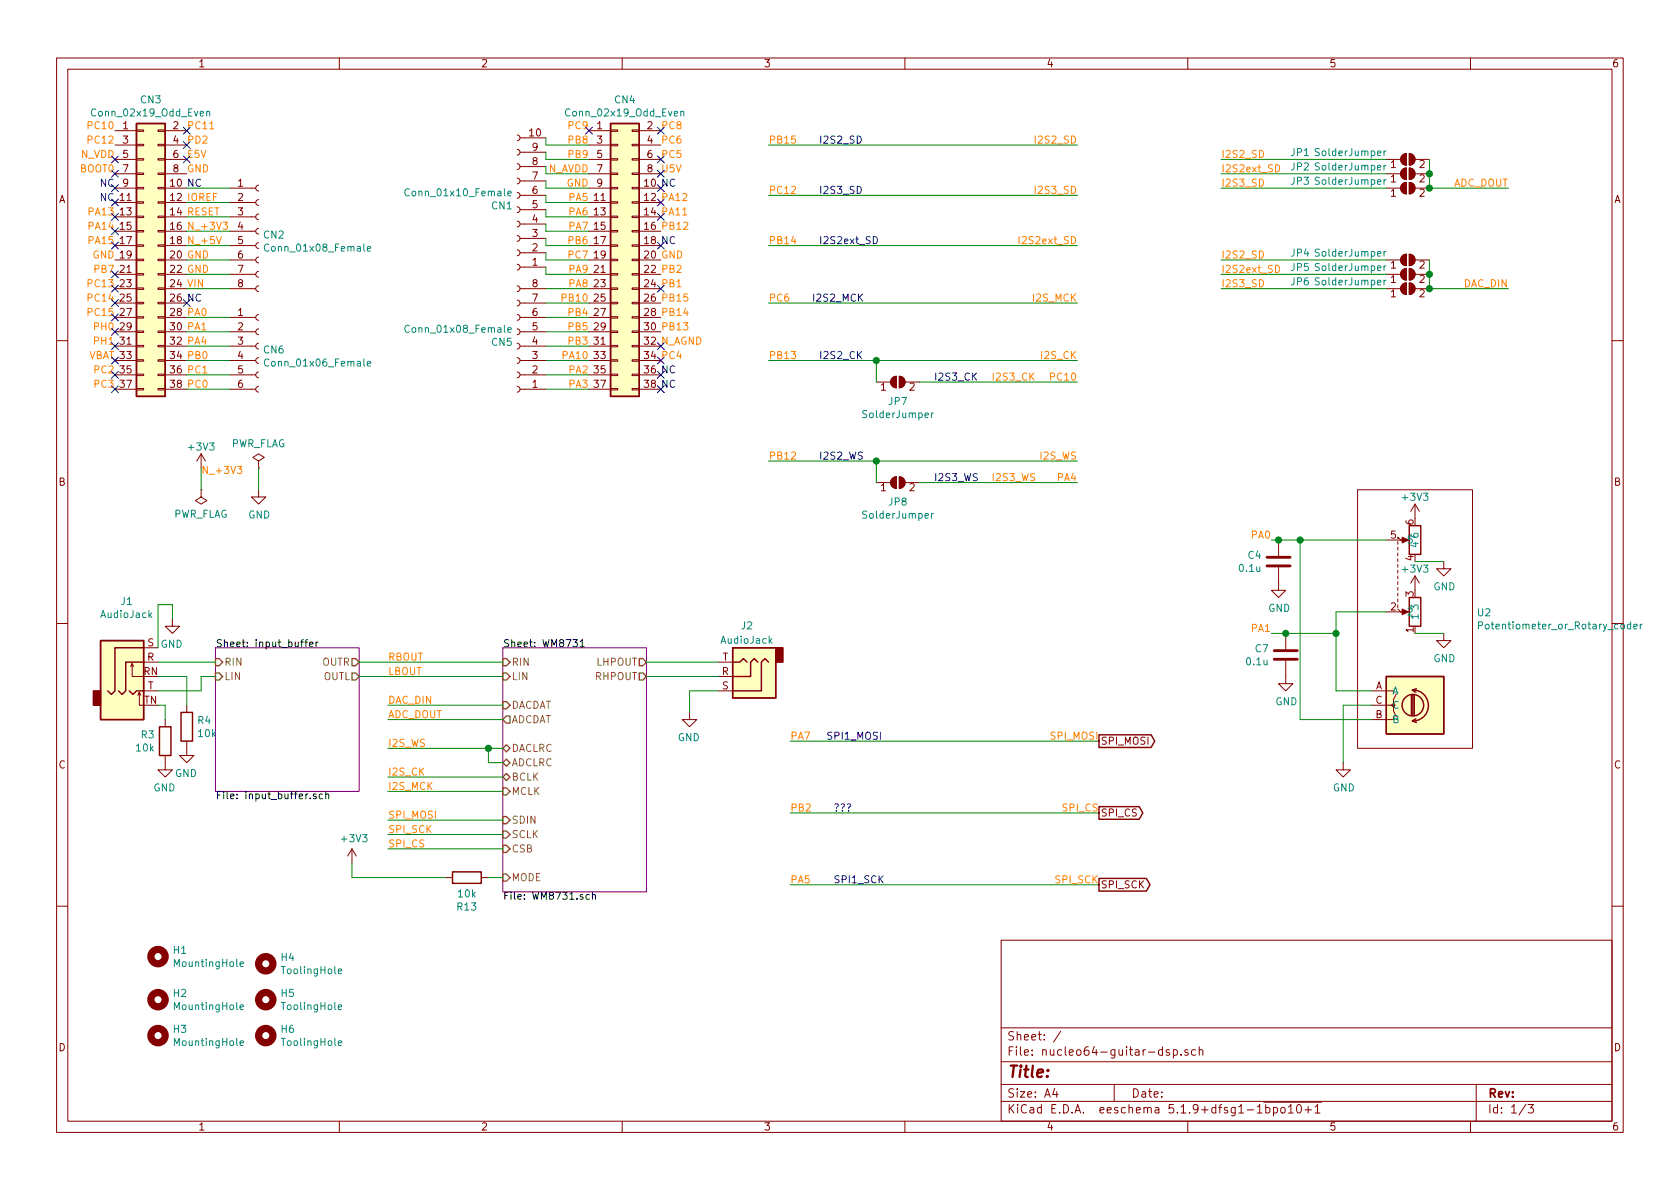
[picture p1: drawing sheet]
EESchema Schematic File Version 4
EELAYER 30 0
EELAYER END
$Descr A4 11693 8268
encoding utf-8
Sheet 1 3
Title ""
Date ""
Rev ""
Comp ""
Comment1 ""
Comment2 ""
Comment3 ""
Comment4 ""
$EndDescr
$Comp
L Connector_Generic:Conn_02x19_Odd_Even CN3
U 1 1
P 1000 1800
F 0 "CN3" H 1050 2917 50  0000 C CNN
F 1 "Conn_02x19_Odd_Even" H 1050 2826 50  0000 C CNN
F 2 "Connector_PinSocket_2.54mm:PinSocket_2x19_P2.54mm_Vertical" H 1000 1800 50  0001 C CNN
F 3 "~" H 1000 1800 50  0001 C CNN
	1    1000 1800
	1    0    0    -1  
$EndComp
$Comp
L Connector_Generic:Conn_02x19_Odd_Even CN4
U 1 1
P 4300 1800
F 0 "CN4" H 4350 2917 50  0000 C CNN
F 1 "Conn_02x19_Odd_Even" H 4350 2826 50  0000 C CNN
F 2 "Connector_PinSocket_2.54mm:PinSocket_2x19_P2.54mm_Vertical" H 4300 1800 50  0001 C CNN
F 3 "~" H 4300 1800 50  0001 C CNN
	1    4300 1800
	1    0    0    -1  
$EndComp
$Comp
L Connector:Conn_01x06_Female CN6
U 1 1
P 1800 2400
F 0 "CN6" H 1828 2376 50  0000 L CNN
F 1 "Conn_01x06_Female" H 1828 2285 50  0000 L CNN
F 2 "Connector_PinSocket_2.54mm:PinSocket_1x06_P2.54mm_Vertical" H 1800 2400 50  0001 C CNN
F 3 "~" H 1800 2400 50  0001 C CNN
	1    1800 2400
	1    0    0    -1  
$EndComp
$Comp
L Connector:Conn_01x08_Female CN5
U 1 1
P 3600 2400
F 0 "CN5" H 3628 2376 50  0000 L CNN
F 1 "Conn_01x08_Female" H 3628 2285 50  0000 L CNN
F 2 "Connector_PinSocket_2.54mm:PinSocket_1x08_P2.54mm_Vertical" H 3600 2400 50  0001 C CNN
F 3 "~" H 3600 2400 50  0001 C CNN
	1    3600 2400
	-1   0    0    1   
$EndComp
$Comp
L Connector:Conn_01x08_Female CN2
U 1 1
P 1800 1600
F 0 "CN2" H 1828 1576 50  0000 L CNN
F 1 "Conn_01x08_Female" H 1828 1485 50  0000 L CNN
F 2 "Connector_PinSocket_2.54mm:PinSocket_1x08_P2.54mm_Vertical" H 1800 1600 50  0001 C CNN
F 3 "~" H 1800 1600 50  0001 C CNN
	1    1800 1600
	1    0    0    -1  
$EndComp
Wire Wire Line
	1300 2200 1600 2200
Wire Wire Line
	1300 2300 1600 2300
Wire Wire Line
	1300 2400 1600 2400
Wire Wire Line
	1300 2500 1600 2500
Wire Wire Line
	1300 2600 1600 2600
Wire Wire Line
	1300 2700 1600 2700
Wire Wire Line
	1300 2000 1600 2000
Wire Wire Line
	1600 1900 1300 1900
Wire Wire Line
	1300 1800 1600 1800
Wire Wire Line
	1600 1700 1300 1700
Wire Wire Line
	1600 1600 1300 1600
Wire Wire Line
	1600 1500 1300 1500
Wire Wire Line
	1300 1400 1600 1400
Wire Wire Line
	1600 1300 1300 1300
Wire Wire Line
	3800 2700 4100 2700
Wire Wire Line
	3800 2600 4100 2600
Wire Wire Line
	4100 2500 3800 2500
Wire Wire Line
	3800 2400 4100 2400
Wire Wire Line
	4100 2300 3800 2300
Wire Wire Line
	3800 2200 4100 2200
Wire Wire Line
	4100 2100 3800 2100
Wire Wire Line
	3800 2000 4100 2000
Wire Wire Line
	4100 1900 3800 1900
Wire Wire Line
	3800 1900 3800 1850
Wire Wire Line
	4100 1800 3800 1800
Wire Wire Line
	3800 1800 3800 1750
Wire Wire Line
	4100 1700 3800 1700
Wire Wire Line
	3800 1700 3800 1650
Wire Wire Line
	4100 1600 3800 1600
Wire Wire Line
	3800 1600 3800 1550
Wire Wire Line
	4100 1500 3800 1500
Wire Wire Line
	3800 1500 3800 1450
Wire Wire Line
	4100 1400 3800 1400
Wire Wire Line
	3800 1400 3800 1350
Wire Wire Line
	4100 1300 3800 1300
Wire Wire Line
	3800 1300 3800 1250
Wire Wire Line
	4100 1200 3800 1200
Wire Wire Line
	3800 1200 3800 1150
Wire Wire Line
	4100 1100 3800 1100
Wire Wire Line
	3800 1100 3800 1050
Wire Wire Line
	4100 1000 3800 1000
Wire Wire Line
	3800 1000 3800 950 
$Comp
L power:GND #PWR04
U 1 1
P 1800 3400
F 0 "#PWR04" H 1800 3150 50  0001 C CNN
F 1 "GND" H 1805 3227 50  0000 C CNN
F 2 "" H 1800 3400 50  0001 C CNN
F 3 "" H 1800 3400 50  0001 C CNN
	1    1800 3400
	1    0    0    -1  
$EndComp
$Comp
L power:+3V3 #PWR02
U 1 1
P 1400 3250
F 0 "#PWR02" H 1400 3100 50  0001 C CNN
F 1 "+3V3" H 1400 3400 50  0000 C CNN
F 2 "" H 1400 3250 50  0001 C CNN
F 3 "" H 1400 3250 50  0001 C CNN
	1    1400 3250
	1    0    0    -1  
$EndComp
$Comp
L power:PWR_FLAG #FLG03
U 1 1
P 1400 3400
F 0 "#FLG03" H 1400 3475 50  0001 C CNN
F 1 "PWR_FLAG" H 1400 3573 50  0000 C CNN
F 2 "" H 1400 3400 50  0001 C CNN
F 3 "~" H 1400 3400 50  0001 C CNN
	1    1400 3400
	-1   0    0    1   
$EndComp
$Comp
L power:PWR_FLAG #FLG01
U 1 1
P 1800 3250
F 0 "#FLG01" H 1800 3325 50  0001 C CNN
F 1 "PWR_FLAG" H 1800 3423 50  0000 C CNN
F 2 "" H 1800 3250 50  0001 C CNN
F 3 "~" H 1800 3250 50  0001 C CNN
	1    1800 3250
	1    0    0    -1  
$EndComp
Wire Wire Line
	1800 3400 1800 3250
Wire Wire Line
	1400 3250 1400 3400
$Sheet
S 1500 4500 1000 1000
U 606CBEB8
F0 "input_buffer" 50
F1 "input_buffer.sch" 50
F2 "OUTR" O R 2500 4600 50 
F3 "OUTL" O R 2500 4700 50 
F4 "RIN" I L 1500 4600 50 
F5 "LIN" I L 1500 4700 50 
$EndSheet
Text Label 1300 1200 0    50   ~ 0
GND
Text Label 1300 1700 0    50   ~ 0
N_+5V
Text Label 1300 1800 0    50   ~ 0
GND
Text Label 1300 1900 0    50   ~ 0
GND
Text Label 1300 2000 0    50   ~ 0
VIN
NoConn ~ 1300 2100
Text Label 1300 2200 0    50   ~ 0
PA0
Text Label 1300 2300 0    50   ~ 0
PA1
Text Label 1300 2400 0    50   ~ 0
PA4
Text Label 1300 2500 0    50   ~ 0
PB0
Text Label 1300 2600 0    50   ~ 0
PC1
Text Label 1300 2700 0    50   ~ 0
PC0
Text Label 800  2700 2    50   ~ 0
PC3
Text Label 800  2600 2    50   ~ 0
PC2
Text Label 800  2500 2    50   ~ 0
VBAT
Text Label 800  2400 2    50   ~ 0
PH1
Text Label 800  2300 2    50   ~ 0
PH0
Text Label 800  2200 2    50   ~ 0
PC15
Text Label 800  2100 2    50   ~ 0
PC14
Text Label 800  2000 2    50   ~ 0
PC13
Text Label 800  1900 2    50   ~ 0
PB7
Text Label 800  1800 2    50   ~ 0
GND
Text Label 800  1700 2    50   ~ 0
PA15
Text Label 800  1600 2    50   ~ 0
PA14
Text Label 800  1500 2    50   ~ 0
PA13
NoConn ~ 800  1400
NoConn ~ 800  1300
Text Label 800  1200 2    50   ~ 0
BOOT0
Text Label 800  1000 2    50   ~ 0
PC12
Text Label 800  900  2    50   ~ 0
PC10
Text Label 1300 1500 0    50   ~ 0
RESET
Text Label 1300 1400 0    50   ~ 0
IOREF
Text Label 1300 1100 0    50   ~ 0
E5V
Text Label 1300 1000 0    50   ~ 0
PD2
Text Label 1300 900  0    50   ~ 0
PC11
Text Label 4100 900  2    50   ~ 0
PC9
Text Label 4100 1000 2    50   ~ 0
PB8
Text Label 4100 1100 2    50   ~ 0
PB9
Text Label 4100 1300 2    50   ~ 0
GND
Text Label 4100 1400 2    50   ~ 0
PA5
Text Label 4100 1500 2    50   ~ 0
PA6
Text Label 4100 1600 2    50   ~ 0
PA7
Text Label 4100 1700 2    50   ~ 0
PB6
Text Label 4100 1800 2    50   ~ 0
PC7
Text Label 4100 1900 2    50   ~ 0
PA9
Text Label 4100 2000 2    50   ~ 0
PA8
Text Label 4100 2100 2    50   ~ 0
PB10
Text Label 4100 2200 2    50   ~ 0
PB4
Text Label 4100 2300 2    50   ~ 0
PB5
Text Label 4100 2400 2    50   ~ 0
PB3
Text Label 4100 2500 2    50   ~ 0
PA10
Text Label 4100 2600 2    50   ~ 0
PA2
Text Label 4100 2700 2    50   ~ 0
PA3
NoConn ~ 4600 2700
NoConn ~ 4600 2600
Text Label 4600 2500 0    50   ~ 0
PC4
Text Label 4600 2300 0    50   ~ 0
PB13
Text Label 4600 2200 0    50   ~ 0
PB14
Text Label 4600 2100 0    50   ~ 0
PB15
Text Label 4600 2000 0    50   ~ 0
PB1
Text Label 4600 1900 0    50   ~ 0
PB2
Text Label 4600 1800 0    50   ~ 0
GND
NoConn ~ 4600 1700
Text Label 4600 1600 0    50   ~ 0
PB12
Text Label 4600 1500 0    50   ~ 0
PA11
Text Label 4600 1400 0    50   ~ 0
PA12
NoConn ~ 4600 1300
Text Label 4600 1200 0    50   ~ 0
U5V
Text Label 4600 1100 0    50   ~ 0
PC5
Text Label 4600 1000 0    50   ~ 0
PC6
Text Label 4600 900  0    50   ~ 0
PC8
Text Notes 800  1400 2    50   ~ 0
NC
Text Notes 800  1300 2    50   ~ 0
NC
Text Notes 1300 1300 0    50   ~ 0
NC
Text Notes 1300 2100 0    50   ~ 0
NC
Text Notes 4600 2700 0    50   ~ 0
NC
Text Notes 4600 2600 0    50   ~ 0
NC
Text Notes 4600 1700 0    50   ~ 0
NC
Text Notes 4600 1300 0    50   ~ 0
NC
Text Label 800  1100 2    50   ~ 0
N_VDD
Text Label 1300 1600 0    50   ~ 0
N_+3V3
Text Label 4100 1200 2    50   ~ 0
N_AVDD
Text Label 4600 2400 0    50   ~ 0
N_AGND
Text Label 2700 5000 0    50   ~ 0
ADC_DOUT
Wire Wire Line
	3500 5000 2700 5000
Wire Wire Line
	9950 2000 10500 2000
Text Label 5350 3200 0    50   ~ 0
PB12
Text Notes 5700 3200 0    50   ~ 0
I2S2_WS
Text Label 5350 2500 0    50   ~ 0
PB13
Text Notes 5700 2500 0    50   ~ 0
I2S2_CK
Text Label 5350 1700 0    50   ~ 0
PB14
Text Notes 5700 1700 0    50   ~ 0
I2S2ext_SD
Text Label 5350 1000 0    50   ~ 0
PB15
Text Notes 5700 1000 0    50   ~ 0
I2S2_SD
Text Label 5350 2100 0    50   ~ 0
PC6
Text Notes 5650 2100 0    50   ~ 0
I2S2_MCK
Text Label 7500 1350 2    50   ~ 0
I2S3_SD
Text Label 7500 2100 2    50   ~ 0
I2S_MCK
Text Label 7500 2500 2    50   ~ 0
I2S_CK
Text Label 7500 3200 2    50   ~ 0
I2S_WS
Text Label 2700 4900 0    50   ~ 0
DAC_DIN
Wire Wire Line
	3500 5400 2700 5400
Wire Wire Line
	2700 5500 3500 5500
Wire Wire Line
	3500 4900 2700 4900
Text Label 7500 3350 2    50   ~ 0
PA4
Text Notes 6500 3350 0    50   ~ 0
I2S3_WS
Text Label 7500 2650 2    50   ~ 0
PC10
Text Notes 6500 2650 0    50   ~ 0
I2S3_CK
Text Label 5350 1350 0    50   ~ 0
PC12
Text Notes 5700 1350 0    50   ~ 0
I2S3_SD
Wire Wire Line
	8500 1200 9650 1200
Wire Wire Line
	8500 1900 9650 1900
Text Label 10500 2000 2    50   ~ 0
DAC_DIN
Wire Wire Line
	6100 3200 6100 3350
Text Label 2700 5500 0    50   ~ 0
I2S_MCK
Text Label 2700 5400 0    50   ~ 0
I2S_CK
Text Label 2700 5200 0    50   ~ 0
I2S_WS
$Comp
L Connector:Conn_01x10_Female CN1
U 1 1
P 3600 1450
F 0 "CN1" H 3628 1426 50  0000 L CNN
F 1 "Conn_01x10_Female" H 3628 1335 50  0000 L CNN
F 2 "Connector_PinSocket_2.54mm:PinSocket_1x10_P2.54mm_Vertical" H 3600 1450 50  0001 C CNN
F 3 "~" H 3600 1450 50  0001 C CNN
	1    3600 1450
	-1   0    0    1   
$EndComp
$Comp
L Connector:AudioJack3_SwitchTR J1
U 1 1
P 900 4600
AR Path="/6094B8AA" Ref="J1"  Part="1" 
AR Path="/606CBEB8/6094B8AA" Ref="J?"  Part="1" 
F 0 "J1" H 882 5025 50  0000 C CNN
F 1 "AudioJack" H 882 4934 50  0000 C CNN
F 2 "nucleo64-guitar-dsp:Jack_6.35mm_Neutrik_NM+NR" H 900 4600 50  0001 C CNN
F 3 "~" H 900 4600 50  0001 C CNN
	1    900  4600
	1    0    0    -1  
$EndComp
$Comp
L power:GND #PWR012
U 1 1
P 1200 4300
AR Path="/60951095" Ref="#PWR012"  Part="1" 
AR Path="/606CBEB8/60951095" Ref="#PWR?"  Part="1" 
F 0 "#PWR012" H 1200 4050 50  0001 C CNN
F 1 "GND" H 1205 4127 50  0000 C CNN
F 2 "" H 1200 4300 50  0001 C CNN
F 3 "" H 1200 4300 50  0001 C CNN
	1    1200 4300
	-1   0    0    -1  
$EndComp
Wire Wire Line
	1100 4500 1100 4200
Wire Wire Line
	1100 4200 1200 4200
Wire Wire Line
	1200 4200 1200 4300
$Comp
L Connector:AudioJack3 J2
U 1 1
P 5200 4700
AR Path="/609B79E0" Ref="J2"  Part="1" 
AR Path="/606CBEB8/609B79E0" Ref="J?"  Part="1" 
F 0 "J2" H 5200 4350 50  0000 C CNN
F 1 "AudioJack" H 5200 4450 50  0000 C CNN
F 2 "nucleo64-guitar-dsp:Jack_6.35mm_Neutrik_NM+NR" H 5200 4700 50  0001 C CNN
F 3 "~" H 5200 4700 50  0001 C CNN
	1    5200 4700
	-1   0    0    1   
$EndComp
$Comp
L power:GND #PWR035
U 1 1
P 4800 4950
AR Path="/609B7A00" Ref="#PWR035"  Part="1" 
AR Path="/606CBEB8/609B7A00" Ref="#PWR?"  Part="1" 
F 0 "#PWR035" H 4800 4700 50  0001 C CNN
F 1 "GND" H 4805 4777 50  0000 C CNN
F 2 "" H 4800 4950 50  0001 C CNN
F 3 "" H 4800 4950 50  0001 C CNN
	1    4800 4950
	-1   0    0    -1  
$EndComp
Text Label 2700 5700 0    50   ~ 0
SPI_MOSI
Text Label 2700 5800 0    50   ~ 0
SPI_SCK
Text Label 2700 5900 0    50   ~ 0
SPI_CS
Wire Wire Line
	2700 5700 3500 5700
Wire Wire Line
	3500 5800 2700 5800
Wire Wire Line
	2700 5900 3500 5900
$Comp
L Device:R R?
U 1 1
P 3250 6100
AR Path="/60717BFB/607433EA" Ref="R?"  Part="1" 
AR Path="/607433EA" Ref="R13"  Part="1" 
F 0 "R13" V 3043 6100 50  0000 C CNN
F 1 "10k" V 3134 6100 50  0000 C CNN
F 2 "Resistor_SMD:R_0603_1608Metric_Pad0.98x0.95mm_HandSolder" V 3180 6100 50  0001 C CNN
F 3 "~" H 3250 6100 50  0001 C CNN
F 4 "C25804" H 3250 6100 50  0001 C CNN "LCSC Part"
	1    3250 6100
	0    -1   -1   0   
$EndComp
Wire Wire Line
	3100 6100 2450 6100
Wire Wire Line
	2450 6100 2450 6000
$Comp
L power:+3V3 #PWR?
U 1 1
P 2450 6000
AR Path="/60717BFB/607433F4" Ref="#PWR?"  Part="1" 
AR Path="/607433F4" Ref="#PWR036"  Part="1" 
F 0 "#PWR036" H 2450 5850 50  0001 C CNN
F 1 "+3V3" H 2465 6173 50  0000 C CNN
F 2 "" H 2450 6000 50  0001 C CNN
F 3 "" H 2450 6000 50  0001 C CNN
	1    2450 6000
	1    0    0    -1  
$EndComp
Wire Wire Line
	3400 6100 3500 6100
Text Label 5500 6150 0    50   ~ 0
PA5
Text Notes 5800 6150 0    50   ~ 0
SPI1_SCK
Text Label 5500 5650 0    50   ~ 0
PB2
Text Notes 5800 5650 0    50   ~ 0
???
Text Label 5500 5150 0    50   ~ 0
PA7
Text Notes 5750 5150 0    50   ~ 0
SPI1_MOSI
Text Label 7650 5150 2    50   ~ 0
SPI_MOSI
Text Label 7650 5650 2    50   ~ 0
SPI_CS
Text Label 7650 6150 2    50   ~ 0
SPI_SCK
Text Label 7500 1000 2    50   ~ 0
I2S2_SD
Text Label 7500 1700 2    50   ~ 0
I2S2ext_SD
Wire Wire Line
	8500 1100 9650 1100
Wire Wire Line
	8500 1300 9650 1300
Wire Wire Line
	8500 1800 9650 1800
Wire Wire Line
	8500 2000 9650 2000
Text Label 8500 1100 0    50   ~ 0
I2S2_SD
Text Label 8500 1300 0    50   ~ 0
I2S3_SD
Text Label 8500 1200 0    50   ~ 0
I2S2ext_SD
Text Label 8500 1800 0    50   ~ 0
I2S2_SD
Text Label 8500 2000 0    50   ~ 0
I2S3_SD
Text Label 8500 1900 0    50   ~ 0
I2S2ext_SD
NoConn ~ 4600 900 
NoConn ~ 4600 1100
NoConn ~ 4600 1200
NoConn ~ 4600 1400
NoConn ~ 4600 1500
NoConn ~ 4600 2000
NoConn ~ 4600 2400
NoConn ~ 4600 2500
NoConn ~ 800  2500
NoConn ~ 800  2400
NoConn ~ 800  2300
NoConn ~ 800  2200
NoConn ~ 800  2100
NoConn ~ 800  2000
NoConn ~ 800  1900
NoConn ~ 800  1700
NoConn ~ 800  1600
NoConn ~ 800  1500
NoConn ~ 800  1200
NoConn ~ 800  1100
NoConn ~ 1300 1100
NoConn ~ 1300 1000
NoConn ~ 4100 900 
Text Label 1400 3300 0    50   ~ 0
N_+3V3
Wire Wire Line
	5350 2500 6100 2500
Wire Wire Line
	5350 1350 7500 1350
Wire Wire Line
	5350 3200 6100 3200
Wire Wire Line
	5500 5650 7650 5650
Wire Wire Line
	5500 6150 7650 6150
$Comp
L Jumper:SolderJumper_2_Open JP7
U 1 1
P 6250 2650
F 0 "JP7" H 6250 2517 50  0000 C CNN
F 1 "SolderJumper" H 6250 2426 50  0000 C CNN
F 2 "Jumper:SolderJumper-2_P1.3mm_Open_TrianglePad1.0x1.5mm" H 6250 2650 50  0001 C CNN
F 3 "~" H 6250 2650 50  0001 C CNN
	1    6250 2650
	1    0    0    -1  
$EndComp
$Comp
L Jumper:SolderJumper_2_Open JP8
U 1 1
P 6250 3350
F 0 "JP8" H 6250 3217 50  0000 C CNN
F 1 "SolderJumper" H 6250 3126 50  0000 C CNN
F 2 "Jumper:SolderJumper-2_P1.3mm_Open_TrianglePad1.0x1.5mm" H 6250 3350 50  0001 C CNN
F 3 "~" H 6250 3350 50  0001 C CNN
	1    6250 3350
	1    0    0    -1  
$EndComp
$Comp
L Jumper:SolderJumper_2_Open JP5
U 1 1
P 9800 1900
F 0 "JP5" H 9050 1950 50  0000 C CNN
F 1 "SolderJumper" H 9400 1950 50  0000 C CNN
F 2 "Jumper:SolderJumper-2_P1.3mm_Open_TrianglePad1.0x1.5mm" H 9800 1900 50  0001 C CNN
F 3 "~" H 9800 1900 50  0001 C CNN
	1    9800 1900
	1    0    0    -1  
$EndComp
Wire Wire Line
	9950 1900 9950 2000
$Comp
L Jumper:SolderJumper_2_Open JP6
U 1 1
P 9800 2000
F 0 "JP6" H 9050 2050 50  0000 C CNN
F 1 "SolderJumper" H 9400 2050 50  0000 C CNN
F 2 "Jumper:SolderJumper-2_P1.3mm_Open_TrianglePad1.0x1.5mm" H 9800 2000 50  0001 C CNN
F 3 "~" H 9800 2000 50  0001 C CNN
	1    9800 2000
	1    0    0    -1  
$EndComp
Connection ~ 9950 2000
$Comp
L Jumper:SolderJumper_2_Open JP4
U 1 1
P 9800 1800
F 0 "JP4" H 9050 1850 50  0000 C CNN
F 1 "SolderJumper" H 9400 1850 50  0000 C CNN
F 2 "Jumper:SolderJumper-2_P1.3mm_Open_TrianglePad1.0x1.5mm" H 9800 1800 50  0001 C CNN
F 3 "~" H 9800 1800 50  0001 C CNN
	1    9800 1800
	1    0    0    -1  
$EndComp
Wire Wire Line
	9950 1200 9950 1300
$Comp
L Jumper:SolderJumper_2_Open JP2
U 1 1
P 9800 1200
F 0 "JP2" H 9050 1250 50  0000 C CNN
F 1 "SolderJumper" H 9400 1250 50  0000 C CNN
F 2 "Jumper:SolderJumper-2_P1.3mm_Open_TrianglePad1.0x1.5mm" H 9800 1200 50  0001 C CNN
F 3 "~" H 9800 1200 50  0001 C CNN
	1    9800 1200
	1    0    0    -1  
$EndComp
$Comp
L Jumper:SolderJumper_2_Open JP3
U 1 1
P 9800 1300
F 0 "JP3" H 9050 1350 50  0000 C CNN
F 1 "SolderJumper" H 9400 1350 50  0000 C CNN
F 2 "Jumper:SolderJumper-2_P1.3mm_Open_TrianglePad1.0x1.5mm" H 9800 1300 50  0001 C CNN
F 3 "~" H 9800 1300 50  0001 C CNN
	1    9800 1300
	1    0    0    -1  
$EndComp
Connection ~ 9950 1300
$Comp
L Jumper:SolderJumper_2_Open JP1
U 1 1
P 9800 1100
F 0 "JP1" H 9050 1150 50  0000 C CNN
F 1 "SolderJumper" H 9400 1150 50  0000 C CNN
F 2 "Jumper:SolderJumper-2_P1.3mm_Open_TrianglePad1.0x1.5mm" H 9800 1100 50  0001 C CNN
F 3 "~" H 9800 1100 50  0001 C CNN
	1    9800 1100
	1    0    0    -1  
$EndComp
Wire Wire Line
	5350 1000 7500 1000
Wire Wire Line
	5350 1700 7500 1700
Wire Wire Line
	5350 2100 7500 2100
Connection ~ 6100 2500
Wire Wire Line
	6100 2500 7500 2500
Wire Wire Line
	6400 2650 7500 2650
Connection ~ 6100 3200
Wire Wire Line
	6100 3200 7500 3200
Wire Wire Line
	6400 3350 7500 3350
Wire Wire Line
	5500 5150 7650 5150
Text Label 10500 1300 2    50   ~ 0
ADC_DOUT
Wire Wire Line
	9950 1300 10500 1300
Wire Wire Line
	6100 2500 6100 2650
Wire Wire Line
	2500 4600 3500 4600
Wire Wire Line
	2500 4700 3500 4700
Wire Wire Line
	1100 4600 1500 4600
Text GLabel 7650 5150 2    50   Output ~ 0
SPI_MOSI
Text GLabel 7650 5650 2    50   Output ~ 0
SPI_CS
Text GLabel 7650 6150 2    50   Output ~ 0
SPI_SCK
Connection ~ 9950 1900
Wire Wire Line
	9950 1900 9950 1800
Wire Wire Line
	9950 1200 9950 1100
Connection ~ 9950 1200
Text Label 2700 4600 0    50   ~ 0
RBOUT
Text Label 2700 4700 0    50   ~ 0
LBOUT
Wire Wire Line
	4500 4700 5000 4700
Wire Wire Line
	4500 4600 5000 4600
Wire Wire Line
	1100 4800 1400 4800
Wire Wire Line
	1400 4800 1400 4700
Wire Wire Line
	1400 4700 1500 4700
Wire Wire Line
	1100 4900 1150 4900
$Comp
L power:GND #PWR0106
U 1 1
P 1300 5200
AR Path="/608C97A8" Ref="#PWR0106"  Part="1" 
AR Path="/606CBEB8/608C97A8" Ref="#PWR?"  Part="1" 
F 0 "#PWR0106" H 1300 4950 50  0001 C CNN
F 1 "GND" H 1305 5027 50  0000 C CNN
F 2 "" H 1300 5200 50  0001 C CNN
F 3 "" H 1300 5200 50  0001 C CNN
	1    1300 5200
	-1   0    0    -1  
$EndComp
$Comp
L power:GND #PWR0107
U 1 1
P 1150 5300
AR Path="/608C9E44" Ref="#PWR0107"  Part="1" 
AR Path="/606CBEB8/608C9E44" Ref="#PWR?"  Part="1" 
F 0 "#PWR0107" H 1150 5050 50  0001 C CNN
F 1 "GND" H 1155 5127 50  0000 C CNN
F 2 "" H 1150 5300 50  0001 C CNN
F 3 "" H 1150 5300 50  0001 C CNN
	1    1150 5300
	-1   0    0    -1  
$EndComp
Wire Wire Line
	4800 4800 5000 4800
Wire Wire Line
	2700 5200 3400 5200
$Comp
L nucleo64-guitar-dsp:Potentiometer_or_Rotary_Encoder U2
U 1 1
P 9850 4550
F 0 "U2" H 10278 4846 50  0000 L CNN
F 1 "Potentiometer_or_Rotary_coder" H 10278 4755 50  0000 L CNN
F 2 "nucleo64-guitar-dsp:Potentiometer_or_Rotary_Encoder" V 9750 5150 50  0001 C CNN
F 3 "" V 9750 5150 50  0001 C CNN
	1    9850 4550
	1    0    0    -1  
$EndComp
Wire Wire Line
	9300 4800 9550 4800
Wire Wire Line
	9050 5000 9550 5000
Wire Wire Line
	9550 4900 9350 4900
Wire Wire Line
	9350 4900 9350 5300
$Comp
L power:GND #PWR0108
U 1 1
P 9350 5300
F 0 "#PWR0108" H 9350 5050 50  0001 C CNN
F 1 "GND" H 9355 5127 50  0000 C CNN
F 2 "" H 9350 5300 50  0001 C CNN
F 3 "" H 9350 5300 50  0001 C CNN
	1    9350 5300
	1    0    0    -1  
$EndComp
Text Label 8850 4400 2    50   ~ 0
PA1
Text Label 8850 3750 2    50   ~ 0
PA0
$Comp
L power:+3V3 #PWR0109
U 1 1
P 9850 3600
F 0 "#PWR0109" H 9850 3450 50  0001 C CNN
F 1 "+3V3" H 9850 3750 50  0000 C CNN
F 2 "" H 9850 3600 50  0001 C CNN
F 3 "" H 9850 3600 50  0001 C CNN
	1    9850 3600
	1    0    0    -1  
$EndComp
$Comp
L power:+3V3 #PWR0110
U 1 1
P 9850 4100
F 0 "#PWR0110" H 9850 3950 50  0001 C CNN
F 1 "+3V3" H 9850 4250 50  0000 C CNN
F 2 "" H 9850 4100 50  0001 C CNN
F 3 "" H 9850 4100 50  0001 C CNN
	1    9850 4100
	1    0    0    -1  
$EndComp
$Comp
L power:GND #PWR0111
U 1 1
P 10050 3900
F 0 "#PWR0111" H 10050 3650 50  0001 C CNN
F 1 "GND" H 10055 3727 50  0000 C CNN
F 2 "" H 10050 3900 50  0001 C CNN
F 3 "" H 10050 3900 50  0001 C CNN
	1    10050 3900
	1    0    0    -1  
$EndComp
$Comp
L power:GND #PWR0112
U 1 1
P 10050 4400
F 0 "#PWR0112" H 10050 4150 50  0001 C CNN
F 1 "GND" H 10055 4227 50  0000 C CNN
F 2 "" H 10050 4400 50  0001 C CNN
F 3 "" H 10050 4400 50  0001 C CNN
	1    10050 4400
	1    0    0    -1  
$EndComp
Wire Wire Line
	9850 4400 10050 4400
Wire Wire Line
	9850 3900 10050 3900
Wire Wire Line
	8850 3750 8900 3750
Wire Wire Line
	9300 4800 9300 4400
Wire Wire Line
	8850 4400 8950 4400
Connection ~ 9300 4400
Wire Wire Line
	9050 5000 9050 3750
Connection ~ 9050 3750
Wire Wire Line
	9050 3750 9650 3750
$Comp
L Device:C C4
U 1 1
P 8900 3900
F 0 "C4" H 8785 3946 50  0000 R CNN
F 1 "0.1u" H 8785 3855 50  0000 R CNN
F 2 "Capacitor_SMD:C_0603_1608Metric_Pad1.08x0.95mm_HandSolder" H 8938 3750 50  0001 C CNN
F 3 "~" H 8900 3900 50  0001 C CNN
F 4 "C14663" H 8900 3900 50  0001 C CNN "LCSC Part"
	1    8900 3900
	1    0    0    -1  
$EndComp
Connection ~ 8900 3750
Wire Wire Line
	8900 3750 9050 3750
$Comp
L Device:C C7
U 1 1
P 8950 4550
F 0 "C7" H 8835 4596 50  0000 R CNN
F 1 "0.1u" H 8835 4505 50  0000 R CNN
F 2 "Capacitor_SMD:C_0603_1608Metric_Pad1.08x0.95mm_HandSolder" H 8988 4400 50  0001 C CNN
F 3 "~" H 8950 4550 50  0001 C CNN
F 4 "C14663" H 8950 4550 50  0001 C CNN "LCSC Part"
	1    8950 4550
	1    0    0    -1  
$EndComp
Connection ~ 8950 4400
Wire Wire Line
	8950 4400 9300 4400
Wire Wire Line
	9650 4250 9300 4250
Wire Wire Line
	9300 4250 9300 4400
$Comp
L power:GND #PWR0113
U 1 1
P 8950 4700
F 0 "#PWR0113" H 8950 4450 50  0001 C CNN
F 1 "GND" H 8955 4527 50  0000 C CNN
F 2 "" H 8950 4700 50  0001 C CNN
F 3 "" H 8950 4700 50  0001 C CNN
	1    8950 4700
	1    0    0    -1  
$EndComp
$Comp
L power:GND #PWR0114
U 1 1
P 8900 4050
F 0 "#PWR0114" H 8900 3800 50  0001 C CNN
F 1 "GND" H 8905 3877 50  0000 C CNN
F 2 "" H 8900 4050 50  0001 C CNN
F 3 "" H 8900 4050 50  0001 C CNN
	1    8900 4050
	1    0    0    -1  
$EndComp
$Comp
L Mechanical:MountingHole H4
U 1 1
P 1850 6700
F 0 "H4" H 1950 6746 50  0000 L CNN
F 1 "ToolingHole" H 1950 6655 50  0000 L CNN
F 2 "ToolingHole:JLCPCB_2_layer" H 1850 6700 50  0001 C CNN
F 3 "~" H 1850 6700 50  0001 C CNN
	1    1850 6700
	1    0    0    -1  
$EndComp
$Comp
L Mechanical:MountingHole H5
U 1 1
P 1850 6950
F 0 "H5" H 1950 6996 50  0000 L CNN
F 1 "ToolingHole" H 1950 6905 50  0000 L CNN
F 2 "ToolingHole:JLCPCB_2_layer" H 1850 6950 50  0001 C CNN
F 3 "~" H 1850 6950 50  0001 C CNN
	1    1850 6950
	1    0    0    -1  
$EndComp
$Comp
L Mechanical:MountingHole H6
U 1 1
P 1850 7200
F 0 "H6" H 1950 7246 50  0000 L CNN
F 1 "ToolingHole" H 1950 7155 50  0000 L CNN
F 2 "ToolingHole:JLCPCB_2_layer" H 1850 7200 50  0001 C CNN
F 3 "~" H 1850 7200 50  0001 C CNN
	1    1850 7200
	1    0    0    -1  
$EndComp
$Comp
L Mechanical:MountingHole H1
U 1 1
P 1100 6650
F 0 "H1" H 1200 6696 50  0000 L CNN
F 1 "MountingHole" H 1200 6605 50  0000 L CNN
F 2 "MountingHole:MountingHole_3.2mm_M3_ISO14580" H 1100 6650 50  0001 C CNN
F 3 "~" H 1100 6650 50  0001 C CNN
	1    1100 6650
	1    0    0    -1  
$EndComp
$Comp
L Mechanical:MountingHole H2
U 1 1
P 1100 6950
F 0 "H2" H 1200 6996 50  0000 L CNN
F 1 "MountingHole" H 1200 6905 50  0000 L CNN
F 2 "MountingHole:MountingHole_3.2mm_M3_ISO14580" H 1100 6950 50  0001 C CNN
F 3 "~" H 1100 6950 50  0001 C CNN
	1    1100 6950
	1    0    0    -1  
$EndComp
$Comp
L Mechanical:MountingHole H3
U 1 1
P 1100 7200
F 0 "H3" H 1200 7246 50  0000 L CNN
F 1 "MountingHole" H 1200 7155 50  0000 L CNN
F 2 "MountingHole:MountingHole_3.2mm_M3_ISO14580" H 1100 7200 50  0001 C CNN
F 3 "~" H 1100 7200 50  0001 C CNN
	1    1100 7200
	1    0    0    -1  
$EndComp
$Comp
L Device:R R4
U 1 1
P 1300 5050
F 0 "R4" H 1370 5096 50  0000 L CNN
F 1 "10k" H 1370 5005 50  0000 L CNN
F 2 "Resistor_SMD:R_0603_1608Metric_Pad0.98x0.95mm_HandSolder" V 1230 5050 50  0001 C CNN
F 3 "~" H 1300 5050 50  0001 C CNN
F 4 "C25804" H 1300 5050 50  0001 C CNN "LCSC Part"
	1    1300 5050
	1    0    0    -1  
$EndComp
Wire Wire Line
	1300 4700 1300 4900
Wire Wire Line
	1100 4700 1300 4700
$Comp
L Device:R R3
U 1 1
P 1150 5150
F 0 "R3" H 1080 5196 50  0000 R CNN
F 1 "10k" H 1080 5105 50  0000 R CNN
F 2 "Resistor_SMD:R_0603_1608Metric_Pad0.98x0.95mm_HandSolder" V 1080 5150 50  0001 C CNN
F 3 "~" H 1150 5150 50  0001 C CNN
F 4 "C25804" H 1150 5150 50  0001 C CNN "LCSC Part"
	1    1150 5150
	1    0    0    -1  
$EndComp
Wire Wire Line
	1150 4900 1150 5000
NoConn ~ 1300 900 
$Sheet
S 3500 4500 1000 1700
U 60B6D712
F0 "WM8731" 50
F1 "WM8731.sch" 50
F2 "LIN" I L 3500 4700 50 
F3 "RIN" I L 3500 4600 50 
F4 "LHPOUT" O R 4500 4600 50 
F5 "RHPOUT" O R 4500 4700 50 
F6 "DACDAT" I L 3500 4900 50 
F7 "DACLRC" B L 3500 5200 50 
F8 "ADCDAT" O L 3500 5000 50 
F9 "ADCLRC" B L 3500 5300 50 
F10 "BCLK" B L 3500 5400 50 
F11 "SDIN" I L 3500 5700 50 
F12 "SCLK" I L 3500 5800 50 
F13 "CSB" I L 3500 5900 50 
F14 "MODE" I L 3500 6100 50 
F15 "MCLK" I L 3500 5500 50 
$EndSheet
Wire Wire Line
	4800 4800 4800 4950
Wire Wire Line
	3400 5200 3400 5300
Wire Wire Line
	3400 5300 3500 5300
Connection ~ 3400 5200
Wire Wire Line
	3400 5200 3500 5200
Text Label 6900 2650 0    50   ~ 0
I2S3_CK
Text Label 6900 3350 0    50   ~ 0
I2S3_WS
NoConn ~ 800  2600
NoConn ~ 800  2700
$EndSCHEMATC
